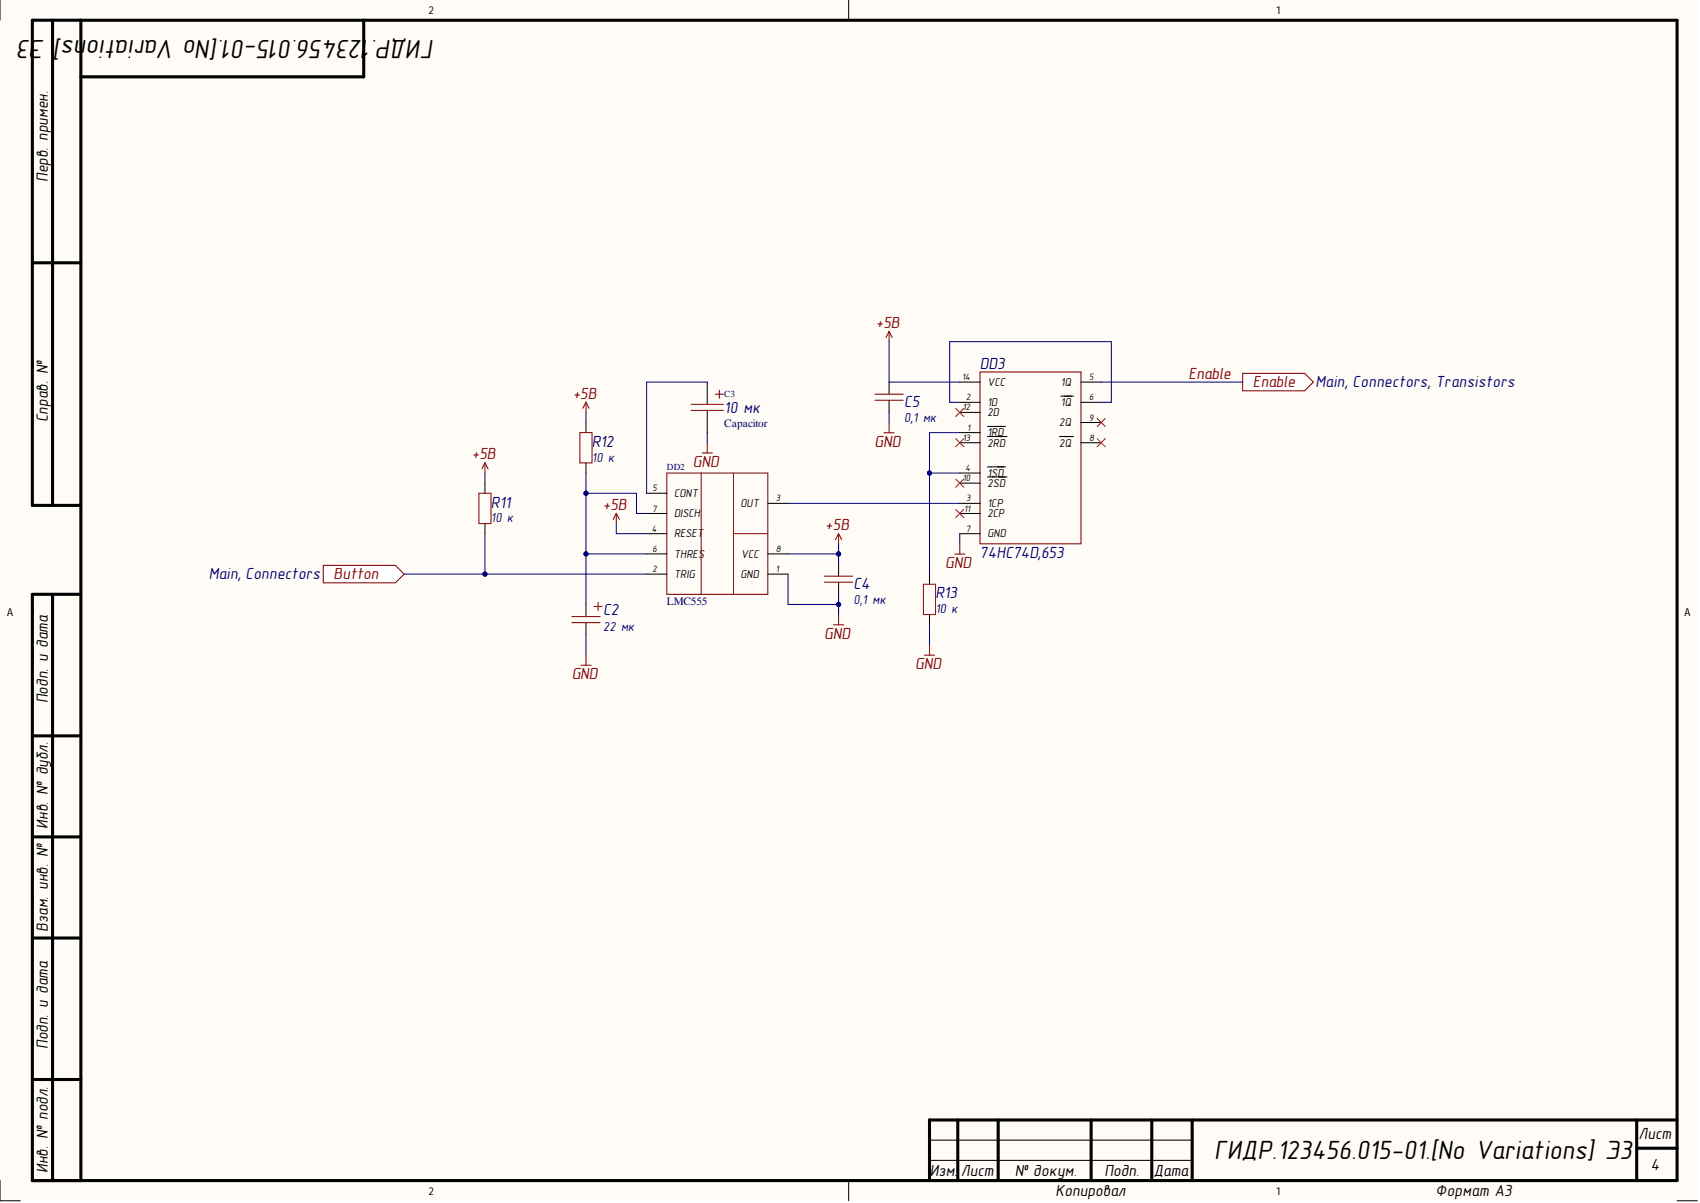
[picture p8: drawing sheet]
<svg xmlns="http://www.w3.org/2000/svg" width="420mm" height="297mm" viewBox="0 0 420 297" stroke-linecap="round" stroke-linejoin="round" font-family="sans-serif">
<g fill="#fffcf8">
<path d="M0 0h419.1v296.5h-419.1z" fill-rule="evenodd"/>
<path d="M5 5h409.1v286.5h-409.1z" fill-rule="evenodd"/>
</g>
<g fill="none" stroke="#000" stroke-width=".25">
<path d="M0 0v5M209.6 0v5M174.6 94.3v5.5M174.6 101.3v5.5M159.7 121.8h5M159.7 126.8h5M159.7 131.8h5M159.7 136.8h5M189.6 136.8h5M189.6 124.3h5M159.7 141.8h5M189.6 141.8h5"/>
<path d="M0 291.5v5h5M209.6 291.5v5M229.5 286.5h64.9M229.5 281.5h64.9M414.1 296.5h5"/>
</g>
<g fill="none" stroke="#000" stroke-width=".76">
<path d="M13 5v119.8M20 5v286.5M89.8 5v14h-69.8M8 64.9h12M20 124.8h-12v-119.8h406.1v286.5h-406.1v-144.7l12-.1M13 146.8v144.7M8 181.7h12M8 206.6h12M8 231.6h12M8 266.5h12M236.5 276.5v15M246.5 276.5v15"/>
<path d="M269.4 276.5v15M284.4 276.5v15M294.4 276.5v15M404.2 276.5v15M414.1 276.5h-184.6v15M404.2 283.5h9.9"/>
</g>
<path d="M170.7 99.8h7.9M176.6 97.3h2M177.6 96.3v2M164.7 116.8h24.9v30h-24.9zM170.7 101.3h7.9M173.1 116.8v30M181.1 116.8v30M181.1 131.8h8.5" fill="none" stroke="#800000" stroke-width=".25"/>
<path d="M79.8 139.6h17.8l2.2 2.2-2.2 2.1h-17.8z" fill-rule="evenodd" fill="#fff"/>
<g fill="none" stroke="#800000" stroke-width=".25">
<path d="M144.7 99.3l-.8 1.5M144.7 99.3l.8 1.5M144.7 99.3v2.5M219.6 81.8l-.8 1.5M219.6 81.8l.7 1.5M219.6 81.8v2.6M242 91.8h25v42.5h-25zM119.8 114.3l-.8 1.5M119.8 114.3l.7 1.5M119.8 114.3v2.5M143.2 106.8h3v7.5h-3zM79.8 139.6h17.8l2.2 2.2-2.2 2.1h-17.8z"/>
<path d="M118.3 121.8h3v7.5h-3zM152.2 126.7l-.8 1.6M152.2 126.7l.8 1.6M152.2 126.7v2.6M207.1 131.7v2.6M207.1 131.7l-.8 1.6M207.1 131.7l.7 1.6M141.2 152.2h7M141.2 153.7h7M146.7 149.7h2M147.7 148.7v2M203.6 142.3h7"/>
<path d="M203.6 143.8h7M205.8 154.3h2.5M207.1 151.7v2.6M228 144.3h3v7.4h-3zM143.4 164.3h2.6M144.7 161.7v2.6"/>
</g>
<g fill="none" stroke="#000" stroke-width=".25">
<path d="M237 94.3h5.1M237 99.3h5.1M262 97.8h3.1M266.9 94.3h5M266.9 99.3h5M119.8 119.3v2.5M144.7 104.3v2.5M144.7 114.3v2.5M237 101.8h5.1M237 106.8h5.1M237 109.3h5.1M237 116.8h5.1"/>
<path d="M237 119.3h5.1M243.9 105.3h4.4M243.9 107.8h4.8M243.9 115.3h4.4M243.9 117.8h4.8M261.6 107.8h3.5M266.9 109.3h5M266.9 104.3h5M119.8 129.3v2.5M207.1 139.3v3M237 124.3h5.1M237 126.8h5.1"/>
<path d="M237 131.8h5.1M144.7 149.2v3M144.7 153.7v3M207.1 143.8v3M229.5 141.8v2.5M229.5 151.7v2.5"/>
</g>
<path d="M270.9 103.3l2.1 2M270.9 108.3l2.1 2M273 103.3l-2.1 2M273 108.3l-2.1 2" fill="none" stroke="#f00" stroke-width=".25"/>
<path d="M174.6 94.3h-14.9v27.5M174.6 106.8v2.5M144.7 136.8h15" fill="none" stroke="#000080" stroke-width=".25"/>
<circle cx="144.7" cy="136.8" r=".51" fill="#000080"/>
<g fill="none" stroke="#000080" stroke-width=".25">
<path d="M99.8 141.8h59.9"/>
<circle cx="144.7" cy="136.8" r=".51"/>
</g>
<circle cx="119.8" cy="141.8" r=".51" fill="#000080"/>
<g fill="none" stroke="#000080" stroke-width=".25">
<path d="M119.8 116.8v2.5M119.8 131.8v10"/>
<circle cx="119.8" cy="141.8" r=".51"/>
</g>
<circle cx="119.8" cy="141.8" r=".51" fill="#000080"/>
<g fill="none" stroke="#000080" stroke-width=".25">
<path d="M144.7 101.8v2.5M194.6 141.8v7.4h12.5v2.5"/>
<circle cx="119.8" cy="141.8" r=".51"/>
</g>
<circle cx="207.1" cy="149.2" r=".51" fill="#000080"/>
<g fill="none" stroke="#000080" stroke-width=".25">
<path d="M207.1 134.3v5"/>
<circle cx="207.1" cy="149.2" r=".51"/>
</g>
<circle cx="207.1" cy="136.8" r=".51" fill="#000080"/>
<g fill="none" stroke="#000080" stroke-width=".25">
<path d="M207.1 146.8v2.4"/>
<circle cx="207.1" cy="136.8" r=".51"/>
</g>
<circle cx="207.1" cy="149.2" r=".51" fill="#000080"/>
<g fill="none" stroke="#000080" stroke-width=".25">
<path d="M194.6 136.8h12.5"/>
<circle cx="207.1" cy="149.2" r=".51"/>
</g>
<circle cx="207.1" cy="136.8" r=".51" fill="#000080"/>
<g fill="none" stroke="#000080" stroke-width=".25">
<path d="M144.7 116.8v32.4M152.2 129.3v2.5h7.5"/>
<circle cx="207.1" cy="136.8" r=".51"/>
</g>
<circle cx="144.7" cy="136.8" r=".51" fill="#000080"/>
<circle cx="144.7" cy="136.8" r=".51" fill="none" stroke="#000080" stroke-width=".25"/>
<circle cx="144.7" cy="121.8" r=".51" fill="#000080"/>
<g fill="none" stroke="#000080" stroke-width=".25">
<path d="M144.7 121.8h12.5v5h2.5"/>
<circle cx="144.7" cy="121.8" r=".51"/>
</g>
<circle cx="144.7" cy="121.8" r=".51" fill="#000080"/>
<g fill="none" stroke="#000080" stroke-width=".25">
<path d="M237 99.3h-2.5v-14.9h39.9v14.9h-2.5M237 106.8h-7.5v10h7.5M144.7 156.7v5"/>
<circle cx="144.7" cy="121.8" r=".51"/>
</g>
<circle cx="229.5" cy="116.8" r=".51" fill="#000080"/>
<g fill="none" stroke="#000080" stroke-width=".25">
<path d="M229.5 116.8v25"/>
<circle cx="229.5" cy="116.8" r=".51"/>
</g>
<circle cx="229.5" cy="116.8" r=".51" fill="#000080"/>
<g fill="none" stroke="#000080" stroke-width=".25">
<path d="M194.6 124.3h42.4M237 131.8v2.5M229.5 154.2v5"/>
<circle cx="229.5" cy="116.8" r=".51"/>
</g>
<path d="M235.7 136.8h2.6M237 134.3v2.5M229.5 159.2v2.6M228.3 161.8h2.5" fill="none" stroke="#800000" stroke-width=".25"/>
<path d="M306.9 92.2h15.3l2.1 2.1-2.1 2.2h-15.3z" fill-rule="evenodd" fill="#fff"/>
<path d="M216.1 98.8h6.9M216.1 97.3h6.9M306.9 92.2h15.3l2.1 2.1-2.1 2.2h-15.3zM173.4 111.8h2.5M174.6 109.3v2.5M218.3 106.9h2.5M219.6 104.3v2.6" fill="none" stroke="#800000" stroke-width=".25"/>
<path d="M219.6 84.4v9.9h17.4M271.9 94.3h35M219.6 101.8v2.5" fill="none" stroke="#000080" stroke-width=".25"/>
<path d="M219.6 94.3v3M219.6 98.8v3" fill="none" stroke="#000" stroke-width=".25"/>
<path d="M236 108.3l2 2M236 100.8l2 2M236 118.3l2 2M238 108.3l-2 2M238 100.8l-2 2M238 118.3l-2 2M236 125.8l2 2M238 125.8l-2 2" fill="none" stroke="#f00" stroke-width=".25"/>
<g font-size="6.6">
<text x="7.6" y="9.8" transform="rotate(-180 7.6 9.8)">3</text>
<text x="11.2" y="9.8" transform="rotate(-180 11.2 9.8)">Э</text>
<text x="18.5" y="9.8" transform="rotate(-180 18.5 9.8)">s]</text>
<text x="89.6" y="9.8" transform="rotate(-180 89.6 9.8)">23456.015-01.[No Variation</text>
<text x="107.3" y="9.8" transform="rotate(-180 107.3 9.8)">ГИДР.1</text>
<text x="299.9" y="286.3">ГИДР.123456.015-01.[No Variations] Э3</text>
</g>
<g font-size="4">
<text x="11.8" y="45" transform="rotate(-90 11.8 45)">Перв. примен.</text>
<text x="11.8" y="104.2" transform="rotate(-90 11.8 104.2)">Справ. №</text>
<text x="11.8" y="173.7" transform="rotate(-90 11.8 173.7)">Подп. и дата</text>
<text x="11.8" y="204.6" transform="rotate(-90 11.8 204.6)">Инв. № дубл.</text>
<text x="11.8" y="230.1" transform="rotate(-90 11.8 230.1)">Взам. инв. №</text>
<text x="11.8" y="259" transform="rotate(-90 11.8 259)">Подп. и дата</text>
<text x="404.6" y="281.4">Лист</text>
<text x="11.8" y="289.7" transform="rotate(-90 11.8 289.7)">Инв. № подл.</text>
<text x="229.6" y="290.3">Изм.</text>
<text x="237.2" y="290.3">Лист</text>
<text x="250.6" y="290.3">№ докум.</text>
<text x="272.7" y="290.3">Подп.</text>
<text x="284.8" y="290.3">Дата</text>
<text x="407.7" y="288.9">4</text>
<text x="260.6" y="295.4">Копировал</text>
<text x="354.5" y="295.4">Формат А3</text>
</g>
<g font-size="4" fill="#800000">
<text x="216.3" y="81">+5В</text>
<text x="293.5" y="93.6">Enable</text>
<text x="309.4" y="95.7">Enable</text>
<text x="141.4" y="98.5">+5В</text>
<text x="116.5" y="113.4">+5В</text>
<text x="216" y="110.4">GND</text>
<text x="171.1" y="115.4">GND</text>
<text x="148.9" y="125.9">+5В</text>
<text x="203.8" y="130.9">+5В</text>
<text x="82.4" y="143.1">Button</text>
<text x="233.4" y="140.3">GND</text>
<text x="203.5" y="157.8">GND</text>
<text x="141.2" y="167.8">GND</text>
<text x="226" y="165.2">GND</text>
</g>
<g font-size="4" fill="#000080">
<text x="242" y="91">DD3</text>
<text x="324.9" y="95.7">Main, Connectors, Transistors</text>
<text x="223.3" y="100.6">C5</text>
<text x="178.9" y="102.1">10 мк</text>
<text x="146.2" y="110.3">R12</text>
<text x="121.2" y="125.3">R11</text>
<text x="242" y="137.8">74HC74D,653</text>
<text x="51.5" y="143.1">Main, Connectors</text>
<text x="210.8" y="145.5">C4</text>
<text x="231" y="147.7">R13</text>
<text x="149" y="152">C2</text>
</g>
<g font-size="3.3" fill="#000080">
<text x="223.3" y="104.3">0,1 мк</text>
<text x="146.2" y="114">10 к</text>
<text x="121.2" y="129">10 к</text>
<text x="210.8" y="149.2">0,1 мк</text>
<text x="149" y="155.7">22 мк</text>
<text x="231" y="151.5">10 к</text>
</g>
<g font-size="2.8">
<text x="243.8" y="95.3">VCC</text>
<text x="262" y="95.3">1Q</text>
<text x="243.8" y="100.3">1D</text>
<text x="262" y="100.3">1Q</text>
<text x="243.8" y="102.8">2D</text>
<text x="243.8" y="107.8">1RD</text>
<text x="261.6" y="105.3">2Q</text>
<text x="243.8" y="110.3">2RD</text>
<text x="261.6" y="110.3">2Q</text>
<text x="243.8" y="117.7">1SD</text>
<text x="166.4" y="122.7">CONT</text>
<text x="182.8" y="125.3">OUT</text>
<text x="243.8" y="120.3">2SD</text>
<text x="243.8" y="125.3">1CP</text>
<text x="166.4" y="127.7">DISCH</text>
<text x="243.8" y="127.7">2CP</text>
<text x="166.4" y="132.7">RESET</text>
<text x="166.4" y="137.8">THRES</text>
<text x="183" y="137.8">VCC</text>
<text x="243.8" y="132.7">GND</text>
<text x="166.4" y="142.7">TRIG</text>
<text x="182.8" y="142.7">GND</text>
</g>
<g font-size="2.8" fill="#000080">
<text x="178.9" y="105.4">Capacitor</text>
<text x="164.7" y="149.4">LMC555</text>
</g>
<g font-size="2.7">
<text x="105.9" y="3.5">2</text>
<text x="315.1" y="3.5">1</text>
<text x="1.8" y="152.2">A</text>
<text x="415.9" y="152.2">A</text>
<text x="105.9" y="295">2</text>
<text x="315.1" y="295">1</text>
</g>
<g font-size="2.3">
<text x="237.6" y="93.9">14</text>
<text x="268.9" y="93.9">5</text>
<text x="237.8" y="101.3">12</text>
<text x="238.6" y="98.9">2</text>
<text x="268.9" y="98.9">6</text>
<text x="238.9" y="106.3">1</text>
<text x="268.9" y="103.9">9</text>
<text x="237.8" y="108.9">13</text>
<text x="268.9" y="108.9">8</text>
<text x="237.8" y="118.8">10</text>
<text x="238.4" y="116.3">4</text>
<text x="161.1" y="121.3">5</text>
<text x="191.6" y="123.8">3</text>
<text x="238.6" y="123.8">3</text>
<text x="161" y="131.3">4</text>
<text x="161.1" y="126.4">7</text>
<text x="238.1" y="126.4">11</text>
<text x="238.6" y="131.3">7</text>
<text x="161.1" y="136.3">6</text>
<text x="191.6" y="136.3">8</text>
<text x="161.1" y="141.3">2</text>
<text x="191.6" y="141.3">1</text>
</g>
<g font-size="2.3" fill="#000080">
<text x="178.9" y="98.1">C3</text>
<text x="164.7" y="116">DD2</text>
</g>
</svg>
